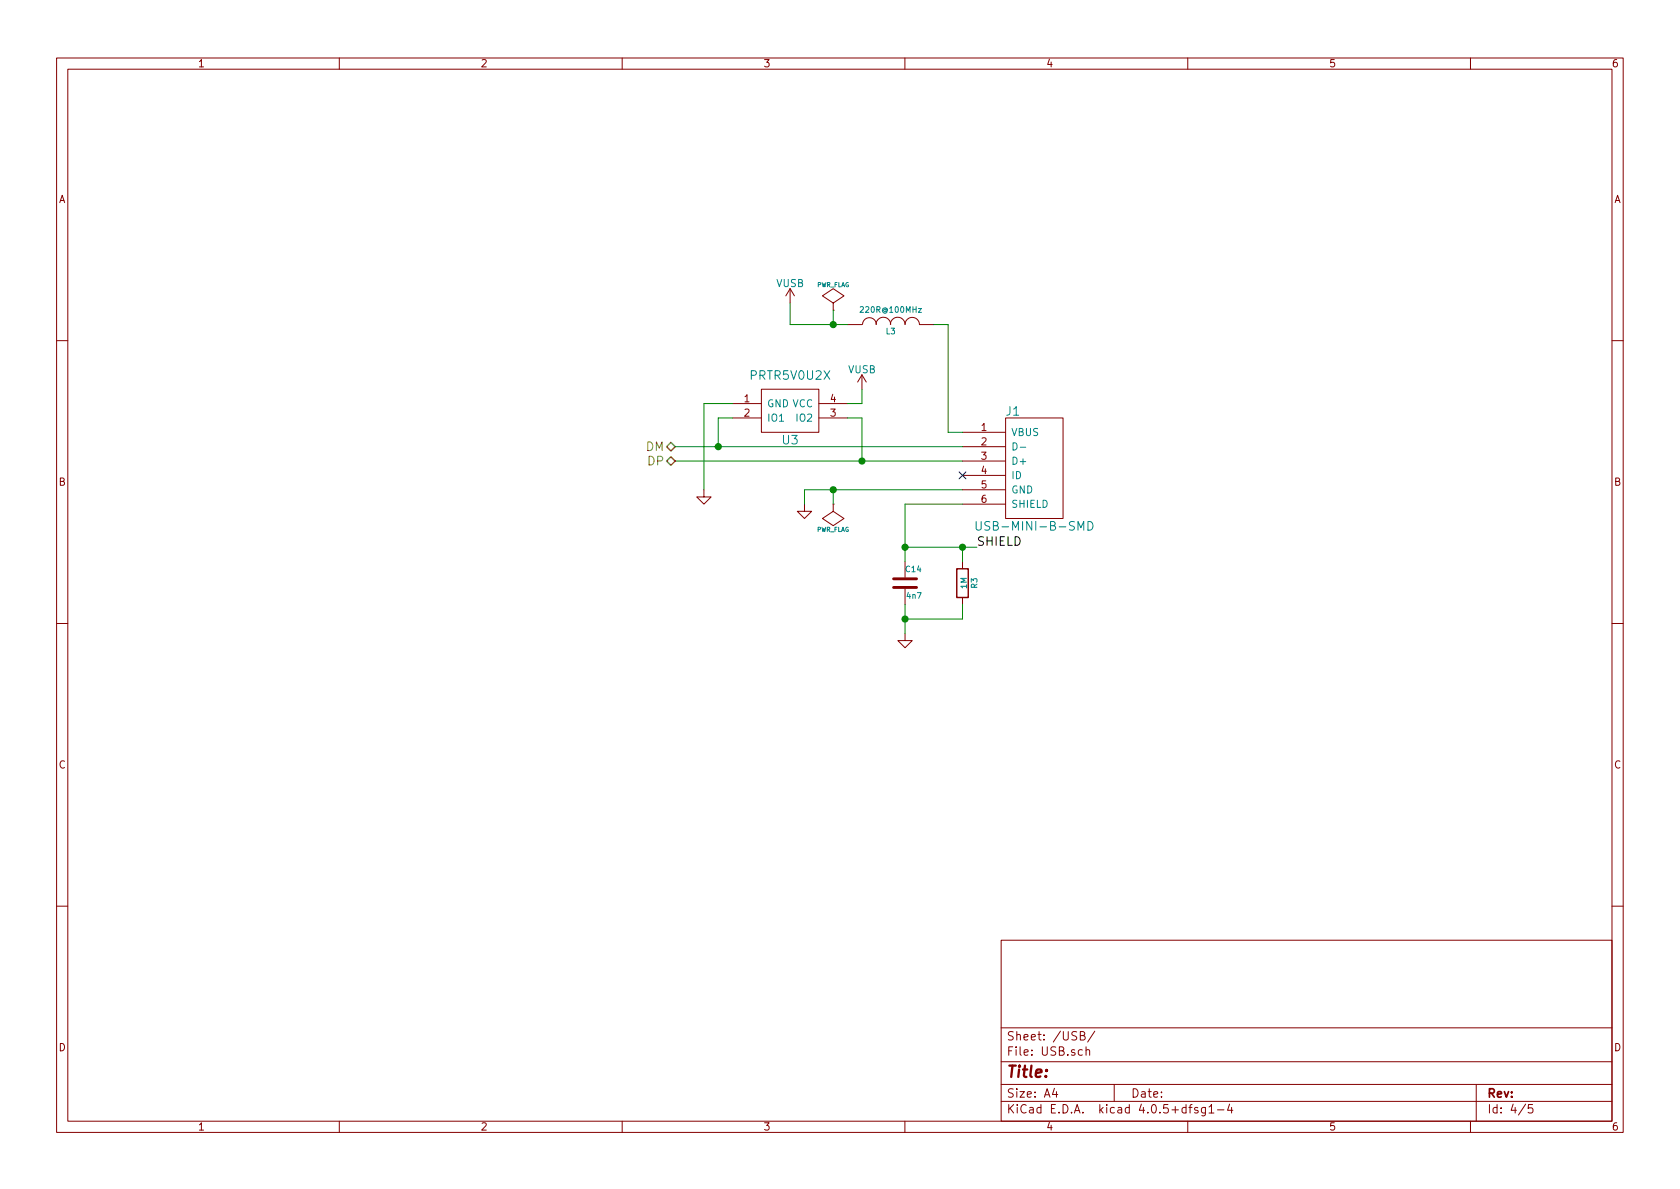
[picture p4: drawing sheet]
<svg xmlns="http://www.w3.org/2000/svg" width="297mm" height="210mm" viewBox="0 0 297 210" stroke-linecap="round" stroke-linejoin="round" font-family="sans-serif">
<g fill="none" stroke="#840000" stroke-width=".18">
<path d="M10 10.3h277v189.9h-277zM12 12.2h273v186.1h-273zM60 10.3v1.9M110 10.3v1.9M160 10.3v1.9M210 10.3v1.9M260 10.3v1.9M139.7 51l-.8 1.3M139.7 51v2.6M139.7 51l.8 1.3M147.3 54.9h.1M147.3 53.6l1.9-1.3-1.9-1.3-1.9 1.3 1.9 1.3v1.3"/>
<path d="M149.9 57.4h2.5M152.5 57.4a1.22 1.22 0 0 1 1.2-1.2 1.22 1.22 0 0 1 1.2 1.2M154.9 57.4a1.3 1.3 0 0 1 1.3-1.3 1.3 1.3 0 0 1 1.3 1.3M157.4 57.4a1.3 1.3 0 0 1 1.3-1.3 1.3 1.3 0 0 1 1.3 1.3 1.27 1.27 0 0 1 1.3-1.3 1.27 1.27 0 0 1 1.3 1.3M162.6 57.4h2.5M10 60.2h2M129.5 71.4h5.1M129.5 73.9h5.1M134.6 68.8h10.2v7.6h-10.2zM144.8 71.4h5.1M144.8 73.9h5.1M152.4 66.3l-.8 1.3"/>
<path d="M152.4 66.3v2.5M152.4 66.3l.8 1.3M170.2 76.4h7.6M170.2 79h7.6M177.8 73.9h10.2v17.8h-10.2zM285 60.2h2M124.5 86.6v1.3h1.2l-1.2 1.2-1.3-1.2h1.3M142.2 89.1v1.3h1.3l-1.3 1.3-1.2-1.3h1.2M147.3 89.1h.1M147.3 89.1v1.3l1.9 1.3-1.9 1.3-1.9-1.3 1.9-1.3M160 99.3v2.8M170.2 99.3v1.3"/>
<path d="M170.2 81.5h7.6M170.2 84.1h7.6M170.2 86.6h7.6M170.2 89.1h7.6M10 110.3h2M160 112v1.3h1.3l-1.3 1.2-1.3-1.2h1.3M160 104.1v2.8M170.2 105.7v1.2M285 110.3h2M10 160.2h2M177 166.3h108v32h-108zM285 160.2h2"/>
<path d="M60 198.3v1.9M110 198.3v1.9M160 198.3v1.9M177 194.8h108M177 191.8h108M177 187.8h108M177 181.8h108M186.4 192.5l-.3 1h.9M186.8 193v1M191 183.1h.5l.2-.1 .1-.3-.3-.3h-.5v1.5h.6l.3-.3a.41 .41 0 0 0-.4-.5M191.4 185.7l-.5-.1-.2 .3v.6l.2 .1 .5-.1M192 185.7l.2-.1 .4 .1 .1 .9"/>
<path d="M192 185.1v1.5M193.6 182.3l-1.3 2M197 191.8v3M210 198.3v1.9M210.2 195.8h.6M210.8 195.3l-.4 .2v1.3M211.8 195.9a.37 .37 0 0 0-.6 .1l.1 .3 .5 .1 .1 .1-.3 .3-.4-.1M213.1 195.8v1.4l-.2 .1h-.4M213.1 195.9l-.4-.1-.3 .3 .1 .6 .2 .1 .4-.1M213.8 195.8l.4-.5v1.5M213.8 196.8h.8M215.3 196.3h1.1"/>
<path d="M217.4 195.2l-.4 1.1h1M217.8 195.8v1M260 198.3v1.9M261 191.8v6.5M269.7 195.2l-1.2 2M271 195.3h-.7l-.1 .7 .2-.1 .5 .1 .1 .2v.5l-.2 .1-.6-.1"/>
</g>
<path d="M158 103.9h4.1M158 102.4h4.1" fill="none" stroke="#840000" stroke-width=".51"/>
<path d="M169.2 100.6h2v5.1h-2z" fill="none" stroke="#840000" stroke-width=".25"/>
<g fill="none" stroke="#008400" stroke-width=".18">
<path d="M139.7 53.6v3.8h10.2M147.3 54.9v2.5M165.1 57.4h2.5v19h2.6M119.4 79h50.8M129.5 73.9h-2.5v5.1M129.5 71.4h-5v15.2M149.9 73.9h2.5v7.6M152.4 68.8v2.6h-2.5M119.4 81.5h50.8M147.3 86.6v2.5M160 96.8h12.7M170.2 96.8v2.5"/>
<path d="M170.2 89.1h-10.2v10.2M170.2 86.6h-28v2.5M160 106.9v5.1M170.2 106.9v2.6h-10.2"/>
</g>
<g fill="#008400" stroke="#008400" stroke-width=".25">
<circle cx="160" cy="109.5" r=".51"/>
<circle cx="152.4" cy="81.5" r=".51"/>
<circle cx="147.3" cy="86.6" r=".51"/>
<circle cx="127" cy="79" r=".51"/>
<circle cx="160" cy="96.8" r=".51"/>
<circle cx="147.3" cy="57.4" r=".51"/>
<circle cx="170.2" cy="96.8" r=".51"/>
</g>
<path d="M118.6 78.2l.8 .8-.8 .8-.7-.8zM117.9 81.5l.7-.7 .8 .7-.8 .8z" fill="none" stroke="#848400" stroke-width=".25"/>
<path d="M179.1 78.3a.64 .64 0 0 1 .7 .6 .64 .64 0 0 1-.7 .7zM180.4 79.1h1M172.6 92.2l.1 1.4a.48 .48 0 0 0 .8-.1v-1.3M192.4 92.2a.77 .77 0 0 1 .8 .8 .77 .77 0 0 1-.8 .7z" fill="none" stroke="#008484" stroke-width=".18"/>
<path d="M169.6 83.5l1.2 1.2M170.8 83.5l-1.2 1.2" fill="none" stroke="#000084" stroke-width=".18"/>
<text font-size="2.8" fill="#840000" x="178" y="190.5">Title:</text>
<g font-size="2.1" fill="#008484">
<text x="132.9" y="67.2">PRTR5V0U2X</text>
<text x="177.9" y="73.5">J1</text>
<text x="138.4" y="78.6">U3</text>
<text x="174.2" y="93.8">USB-MINI-B-SMD</text>
</g>
<g font-size="2.1" fill="#848400">
<text x="114.1" y="79.8">DM</text>
<text x="114.5" y="82.3">DP</text>
</g>
<text font-size="2.1" x="172.7" y="96.5">SHIELD</text>
<g font-size="2.1" fill="#840000">
<text x="178" y="184">Sheet: /USB/</text>
<text x="178" y="186.7">File: USB.sch</text>
<text x="178" y="196.9">KiCad E.D.A. kicad 4.0.5+dfsg1-4</text>
<text x="178" y="194.1">Size: A4</text>
<text x="200" y="194.1">Date:</text>
<text x="263" y="194.1">Rev:</text>
<text x="263" y="196.9">Id: 4/5</text>
</g>
<g font-size="1.8" fill="#840000">
<text x="35" y="11.9">1</text>
<text x="85" y="11.9">2</text>
<text x="135" y="11.9">3</text>
<text x="185" y="11.9">4</text>
<text x="235" y="11.9">5</text>
<text x="285" y="11.9">6</text>
<text x="10.4" y="35.9">A</text>
<text x="285.4" y="35.9">A</text>
<text x="131.6" y="71.1">1</text>
<text x="146.8" y="71.1">4</text>
<text x="131.6" y="73.7">2</text>
<text x="146.8" y="73.7">3</text>
<text x="173.5" y="76.2">1</text>
<text x="173.5" y="78.7">2</text>
<text x="173.5" y="81.3">3</text>
<text x="173.5" y="83.8">4</text>
<text x="10.4" y="85.9">B</text>
<text x="173.5" y="86.4">5</text>
<text x="173.5" y="88.9">6</text>
<text x="285.4" y="85.9">B</text>
<text x="10.4" y="135.9">C</text>
<text x="285.4" y="135.9">C</text>
<text x="10.4" y="185.9">D</text>
<text x="285.4" y="185.9">D</text>
<text x="35" y="199.9">1</text>
<text x="85" y="199.9">2</text>
<text x="135" y="199.9">3</text>
<text x="185" y="199.9">4</text>
<text x="235" y="199.9">5</text>
<text x="285" y="199.9">6</text>
</g>
<g font-size="1.8" fill="#008484">
<text x="137.3" y="50.7">VUSB</text>
<text x="150" y="66">VUSB</text>
<text x="135.6" y="72">GND VCC</text>
<text x="135.6" y="74.5">IO1</text>
<text x="140.9" y="74.5">IO2</text>
<text x="178.8" y="77.1">VBUS</text>
<text x="178.8" y="82.2">D+</text>
<text x="178.8" y="84.7">ID</text>
<text x="178.8" y="87.2">GND</text>
<text x="178.8" y="89.8">SHIELD</text>
</g>
<g font-size="1.4" fill="#008484">
<text x="152.5" y="55.3">220R@100MHz</text>
<text x="156.7" y="59.1">L3</text>
<text x="160.2" y="101.2">C14</text>
<text x="160.4" y="105.9">4n7</text>
<text x="170.9" y="104.1" transform="rotate(-90 170.9 104.1)">1M</text>
<text x="172.8" y="104" transform="rotate(-90 172.8 104)">R3</text>
</g>
<g font-size="1.1" fill="#008484">
<text x="144.3" y="50.7">PWR_FLAG</text>
<text x="144.3" y="94">PWR_FLAG</text>
</g>
</svg>
